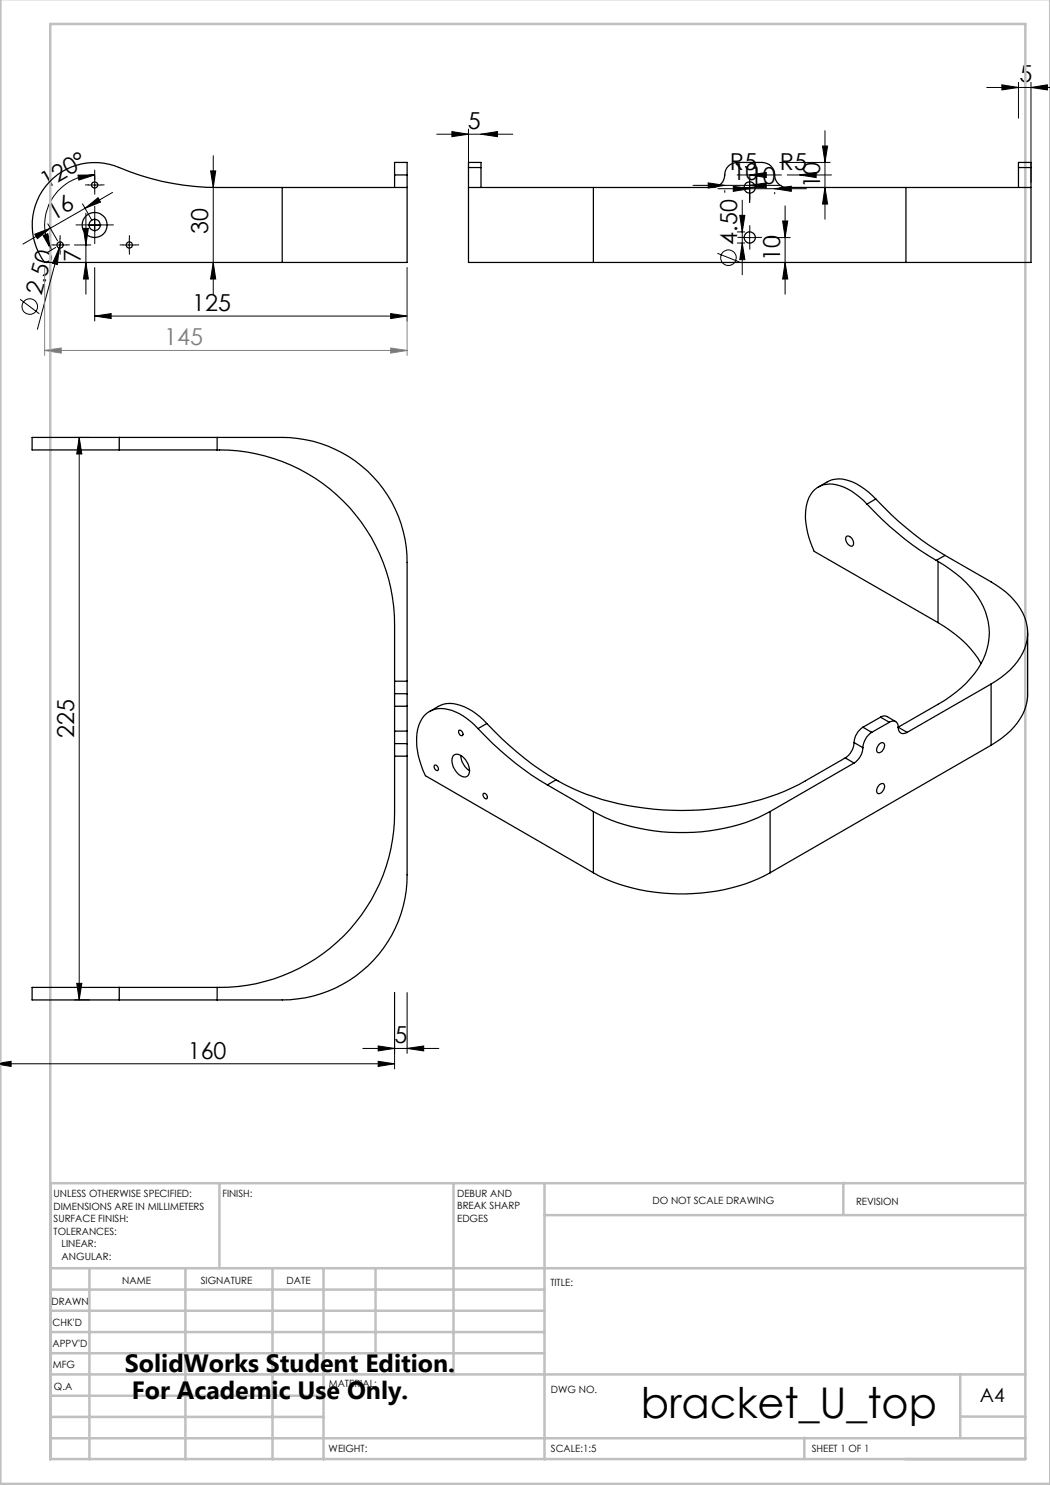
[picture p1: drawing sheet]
<svg xmlns="http://www.w3.org/2000/svg" width="210mm" height="297mm" viewBox="0 0 210 297" stroke-linecap="round" stroke-linejoin="round" font-family="sans-serif">
<g fill="none" stroke="#000" stroke-width=".2">
<path d="M197.3 17.5h12.8M200.4 17l3.3 .5-3.3 .5zM203.7 16.5v7.1M206.2 17.5l3.3-.5v1zM206.2 16.5v20M15.6 35h3.3l-3.1 1zM17.7 37h2.5M18.9 35a10 10 0 0 0-8.6 15M18.9 34v4.2M22.5 38.5l-12.4 7.1M42.1 34.2h1l-.4 3.3zM42.7 31.1v27.7"/>
<path d="M87.3 26.8h15.3M90.4 26.3l3.3 .5-3.3 .5zM93.7 25.8v10.7M96.2 26.8l3.3-.5v1zM138.6 37.1h17.7M141.6 36.6l3.4 .5-3.4 .5zM143.6 37.7h17.7M145 38.1v.4M146.6 37.2l3.3 .5-3.3 .6zM147.4 35h8.9M148.7 37.5h2.5M149.9 37.1l3.3-.5v1z"/>
<path d="M149.9 35l3.3-.5v1zM149.9 36.1v4.4M154.9 37.7l3.4-.5v1.1zM154.9 38.5v.3M155.9 37.5h10.1M155.9 32.5h10.1M157.4 35h8.9M159.9 35l3.3-.5v1zM164.5 29.2h1l-.5 3.3zM165 37.5l.5 3.3h-1zM165 26.1v17.7M4 59.9l3.9 2.9"/>
<path d="M6.9 46.8l3.2-1.2-2.6 2.1zM8.6 47.1l1-.4 .7 3.3zM9.6 44.8l1.9 3.4M10.1 45.6l-5.5 3.2M10.8 49h2.5M11.1 49.5l-1.7 1M11.9 49.6l-.4 3.3-1-.2zM11.9 49.6l-4.4 16.3M12 47.8v2.4M12.2 48.4l-.3 1.2M14.9 49h3.3M16.5 40.8l1.9 3.3"/>
<path d="M16.7 45.7h1l-.5 3.3zM17 41.7l2.6-2.2 .5 .9zM17.2 52.5l.5 3.3h-1zM17.2 42.6v16.2M17.7 45h2.5M18.9 43.7v2.5M18.9 53.5v10.7M24.6 49h2.5M25.9 47.8v2.4M42.7 52.5l.4 3.3h-1zM81.4 53.5v10.7M143.5 50.7l4.4 1.7"/>
<path d="M147.5 48.6h1.4M147.5 46.4h1.4M148 43.1h1l-.6 3.3zM148.4 48.6l.6 3.3h-1zM148.4 40v15M148.7 47.5h2.5M149.9 46.2v2.6M153.3 47.5h4.7M156.5 44.2h1.1l-.6 3.3zM157 52.5l.6 3.3h-1.1zM157 41.2v17.6M18.9 63.2l3.3-.5v1z"/>
<path d="M18.9 63.2h62.5M78.1 62.7l3.3 .5-3.3 .5zM14.9 87.5h3M15.8 87.5l.6 3.3h-1.1zM15.8 87.5v112.5M14.9 200h3M15.3 196.7h1.1l-.6 3.3zM78.9 198.5v15.3M81.4 198.5v12.2M-.1 212.6l2.3-.3v1l-2.2-.4M0 212.8h78.9M72.6 209.7h15.2"/>
<path d="M75.6 212.3l3.3 .5-3.3 .5zM75.6 209.2l3.3 .5-3.3 .5zM81.4 209.7l3.3-.5v1z"/>
<circle cx="145.7" cy="51.5" r="1.55"/>
<circle cx="6" cy="61.3" r="1.55"/>
</g>
<path d="M8.9 53.5v17.6M81.4 53.5v17.6M8.9 70.1l3.3-.5v1zM8.9 70.1h72.5M78.1 69.6l3.3 .5-3.3 .5z" fill="none" stroke="#808080" stroke-width=".2"/>
<g fill="none" stroke="#000" stroke-width=".2" stroke-dasharray="15.2 1.3 1.3 1.3">
<path d="M17.7 37h-.6M18.9 35.7v-.6M18.9 38.2v.7M20.2 37h.6M148.7 37.5h-1.1M150 36.2v-1.1M150 38.7v1.2M151.2 37.5h1.1M10.8 49h-.7M12 47.7v-.6M12 50.2v.7M13.3 49h.6"/>
<path d="M16.4 45h-1.2M17.7 45h-1.1M18.9 42.5v-1.3M18.9 47.5v1.2M18.9 43.7v-1.1M18.9 46.2v1.2M20.2 45h1.1M21.4 45h1.3M24.6 49h-.6M25.9 47.7v-.6M25.9 50.2v.7M27.1 49h.7"/>
<path d="M148.7 47.5h-1.1M150 46.2v-1.1M150 48.7v1.2M151.2 47.5h1.1"/>
</g>
<g fill="none" stroke="#c0c0c0" stroke-width=".5">
<path d="M.1 -.1v296.9h209.9v-296.9M10.1 4.8h195v287h-195zM43.9 236.6v17M90.7 236.6v38.3M108.9 236.6v55.3M168.7 236.6v6.3M205.1 236.6h-195v55.3M10.1 253.6h195M10.1 257.9h98.8M17.9 253.6v38.3M37.1 253.6v38.3M54.5 253.6v38.3"/>
<path d="M64.7 253.6v38.3M75.1 253.6v17M108.9 243h96.2M10.1 270.6h98.8M10.1 266.4h98.8M10.1 262.1h98.8M10.1 279.1h54.6M10.1 274.9h195M192.1 274.8v12.7M10.1 287.7h195M10.1 283.4h54.6M160.9 287.5v4.3"/>
<path d="M192.1 283.3h13"/>
</g>
<g fill="#000">
<path d="M11.9 49.6l-.4 3.3-1-.2z"/>
<path d="M200.4 17l3.3 .5-3.3 .5zM206.2 17.5l3.3-.5v1z"/>
<path d="M15.6 35h3.3l-3.1 1zM8.6 47.1l1-.4 .7 3.3z"/>
<path d="M42.1 34.2h1l-.4 3.3zM42.7 52.5l.4 3.3h-1zM16.7 45.7h1l-.5 3.3zM17.2 52.5l.5 3.3h-1zM164.5 29.2h1l-.5 3.3zM165 37.5l.5 3.3h-1zM156.5 44.2h1.1l-.6 3.3zM157 52.5l.6 3.3h-1.1z"/>
<path d="M96.2 26.8l3.3-.5v1zM90.4 26.3l3.3 .5-3.3 .5z"/>
<path d="M154.9 37.7l3.4-.5v1.1zM146.6 37.2l3.3 .5-3.3 .6z"/>
<path d="M17 41.7l2.6-2.2 .5 .9zM6.9 46.8l3.2-1.2-2.6 2.1z"/>
<path d="M148.4 48.6l.6 3.3h-1zM148 43.1h1l-.6 3.3zM15.3 196.7h1.1l-.6 3.3zM15.8 87.5l.6 3.3h-1.1z"/>
<path d="M18.9 63.2l3.3-.5v1zM78.1 62.7l3.3 .5-3.3 .5zM141.6 36.6l3.4 .5-3.4 .5zM149.9 37.1l3.3-.5v1zM159.9 35l3.3 .5v-1zM149.9 35l3.3 .5v-1z"/>
<path d="M75.6 212.3l3.3 .5-3.3 .5zM-.1 212.8l2.3-.5v1zM81.4 209.7l3.3-.5v1zM75.6 209.2l3.3 .5-3.3 .5z"/>
</g>
<path d="M78.1 69.6l3.3 .5-3.3 .5zM8.9 70.1l3.3-.5v1z" fill="#808080"/>
<g fill="none" stroke="#000" stroke-width=".25">
<path d="M56.4 37.5h25M56.4 37.5h-13a51.1 51.1 0 0 1-20.6-4.4 12.5 12.5 0 0 0-14 4.6 12.5 12.5 0 0 0 .1 14.8h47.5M56.4 37.5v15M78.9 35v2.5M78.9 35v-2.5h2.5v2.5M78.9 35h2.5M81.4 37.5v15h-25M81.4 35v2.5M93.7 37.5h25M93.7 37.5v15h25M93.7 33.5v4M93.7 33.5v-1h2.5v1"/>
<path d="M93.7 33.5h2.5M96.2 33.5v4M118.7 37.5h23.8a2.63 2.63 0 0 0 2.5-3 2.49 2.49 0 0 1 2.4-2h5a2.63 2.63 0 0 1 2.6 3 2.58 2.58 0 0 0 2.4 2h23.8M118.7 37.5v15M181.2 37.5h25M181.2 37.5v15M203.7 33.5v4M203.7 33.5v-1h2.5v1M203.7 33.5h2.5M206.2 37.5v15h-25M206.2 33.5v4M118.7 52.5h62.5"/>
<path d="M23.8 87.5h-17.4v2.5h17.4M23.8 90h19.6M23.8 87.5h19.6M23.8 87.5v2.5M43.4 90a35 35 0 0 1 35.5 35v11.2M43.4 87.5h13a25 25 0 0 1 25 25v23.7M43.4 87.5v2.5M163.7 97.4a7.4 7.4 0 0 1 4-1.6 11.1 11.1 0 0 1 7.5 4M175.2 99.8a64.1 64.1 0 0 0 13.8 11.3M175.2 99.8l-1.8 1M169.3 107.3a1.24 1.24 0 0 1 1.2 .6 1.24 1.24 0 0 1 0 1.3 1.39 1.39 0 0 1-1.2-1.9zM173.4 100.8a11.1 11.1 0 0 0-7.5-4 4.7 4.7 0 0 0-4.6 4.1 15.4 15.4 0 0 0 1.5 9.4l24.8 14.2"/>
<path d="M173.4 100.8a62.7 62.7 0 0 0 13.9 11.3M187.3 112.1l.3 .2M187.6 112.3a20.8 20.8 0 0 1 9.5 10.1 12.8 12.8 0 0 1-3.1 13.3 24.6 24.6 0 0 1-6.4 5.2l-8 4.5M187.6 112.3v12.2M189 111.1l9.2 5.3a14.1 14.1 0 0 1 7 7.9 9.7 9.7 0 0 1-3.1 9.6l-1.8 1.5-2.1 1.4M189 111.1l-1.7 1M78.9 138.7v2.5M78.9 136.2v2.5M78.9 138.7h2.5M78.9 136.2h2.5M81.4 138.7v2.5M81.4 136.2v2.5"/>
<path d="M187.6 124.5a21.9 21.9 0 0 1 8.6 8.2M198.2 136.8l-16.8 9.7M198.2 136.8v12.2M205.5 126.6v12.2a10.6 10.6 0 0 1-4.3 8.1l-3 2.1M78.9 146.2v2.5M78.9 148.7v2.5M78.9 151.2v11.3a34.9 34.9 0 0 1-35.5 35M78.9 141.2h2.5M78.9 146.2h2.5M78.9 141.2v5M78.9 148.7h2.5M78.9 151.2h2.5"/>
<path d="M81.4 146.2v2.5M81.4 148.7v2.5M81.4 151.2v23.8a25 25 0 0 1-25 25h-13M81.4 141.2v5M85.9 142.3a7.4 7.4 0 0 1 4-1.6 11.1 11.1 0 0 1 7.5 4M86.9 153a.71 .71 0 0 1 .7 1.1 .71 .71 0 0 1-.7-1.1zM90.7 151.1a1.73 1.73 0 0 1 2.4 .9 2.92 2.92 0 0 1 .5 3.1 1.72 1.72 0 0 1-2.4-.9 2.86 2.86 0 0 1-.5-3.1zM91.7 146.2a.64 .64 0 0 1 .8 .2 .64 .64 0 0 1 0 .7l-.5-.1-.3-.5zM92.1 151.1a3.9 3.9 0 0 0 1.8 3M95.6 145.7a10.3 10.3 0 0 0-8.1-4 5 5 0 0 0-4.1 4.9 15.7 15.7 0 0 0 1.7 8.5l33.6 19.5M95.6 145.7a62.7 62.7 0 0 0 13.9 11.3M96.6 158.8a.58 .58 0 0 1 .8 .2 .58 .58 0 0 1-.2 .8l-.5-.4z"/>
<path d="M97.4 144.7a62.7 62.7 0 0 0 13.8 11.3M97.4 144.7l-1.8 1M109.5 157l9.2 5.3M111.2 156l-1.7 1M169.1 151.6l-8 4.6a50.7 50.7 0 0 1-24.8 5.9 50.4 50.4 0 0 1-25.1-6.1M169.1 151.6l1.7 1M170.8 148.5a3.9 3.9 0 0 1-1.7 3.1M170.8 152.6l-16.8 9.7M170.8 148.5l1.8 1M172.6 149.5a3.9 3.9 0 0 1-1.8 3.1M172.6 145.4a4.1 4.1 0 0 0-1.8 3.1M172.6 145.4l1.7 1.1"/>
<path d="M174.3 146.5a4.1 4.1 0 0 0-1.7 3M175.9 156.9a.57 .57 0 0 1 .8-.1 .57 .57 0 0 1 .2 .7l-.5 .9a.66 .66 0 0 1-1 .1v-.8zM175.9 148.8a.56 .56 0 0 1 .8-.2 .56 .56 0 0 1 .2 .8l-.1 .3a.92 .92 0 0 1-1.4 .7v-.8zM176.1 143.4a1.27 1.27 0 0 1 1.3-.1l1.7 1M176.1 143.4l1.8 1.1M176.1 143.4l-3.5 2M177.9 144.5a1.06 1.06 0 0 1 1.2-.2 1.06 1.06 0 0 1 .5 1.1M177.9 144.5l-3.6 2M179.6 145.4a1.09 1.09 0 0 0 .6 1.2 1.09 1.09 0 0 0 1.2-.1M179.6 145.4l1.8 1.1M198.2 149l-44.2 25.6M118.7 162.3a38.1 38.1 0 0 0 21.6 4.1 34.5 34.5 0 0 0 13.7-4.1"/>
<path d="M118.7 174.6a38.4 38.4 0 0 0 24.6 3.6 32.2 32.2 0 0 0 10.7-3.6M118.7 162.3v12.3M154 162.3v12.3M23.8 197.5h-17.4v2.5h17.4M23.8 200h19.6M23.8 197.5h19.6M23.8 197.5v2.5M43.4 197.5v2.5"/>
<circle cx="18.9" cy="37" r=".61"/>
<circle cx="149.9" cy="37.5" r="1.13"/>
<circle cx="12" cy="49" r=".63"/>
<circle cx="18.9" cy="45" r="2.5"/>
<circle cx="18.9" cy="45" r="1.12"/>
<circle cx="25.9" cy="49" r=".63"/>
<circle cx="149.9" cy="47.5" r="1.12"/>
</g>
<text font-size="8.5" x="128.1" y="283.5">bracket_U_top</text>
<g font-size="5">
<text x="25" y="274.4">SolidWorks Student Edition.</text>
<text x="26.4" y="279.9">For Academic Use Only.</text>
</g>
<g font-size="4.7">
<text x="203.9" y="16.5">5</text>
<text x="93.6" y="25.8">5</text>
<text x="146" y="34">R5</text>
<text x="156" y="34">R5</text>
<text x="9.3" y="37.8" transform="rotate(-30 9.3 37.8)">120°</text>
<text x="146.5" y="36.1">1010</text>
<text x="164" y="37.6" transform="rotate(-90 164 37.6)">10</text>
<text x="10.7" y="44.1" transform="rotate(-30 10.7 44.1)">16</text>
<text x="41.6" y="46.8" transform="rotate(-90 41.6 46.8)">30</text>
<text x="16.2" y="52.4" transform="rotate(-90 16.2 52.4)">7</text>
<text x="147.4" y="49" transform="rotate(-90 147.4 49)">4.50</text>
<text x="156" y="52.2" transform="rotate(-90 156 52.2)">10</text>
<text x="8.3" y="59.3" transform="rotate(-75 8.3 59.3)">2.50</text>
<text x="38.5" y="62.2">125</text>
<text x="14.8" y="147.6" transform="rotate(-90 14.8 147.6)">225</text>
<text x="78.9" y="208.7">5</text>
<text x="37.6" y="211.7">160</text>
</g>
<text font-size="4.7" fill="#808080" x="32.9" y="69.1">145</text>
<text font-size="3.9" x="196" y="280.4">A4</text>
<g font-size="2">
<text x="10.7" y="239.5">UNLESS OTHERWISE SPECIFIED:</text>
<text x="44.5" y="239.5">FINISH:</text>
<text x="91.4" y="239.4">DEBUR AND</text>
<text x="10.7" y="242">DIMENSIONS ARE IN MILLIMETERS</text>
<text x="10.7" y="244.5">SURFACE FINISH:</text>
<text x="91.4" y="241.9">BREAK SHARP</text>
<text x="91.4" y="244.4">EDGES</text>
<text x="130.5" y="240.8">DO NOT SCALE DRAWING</text>
<text x="171.2" y="241">REVISION</text>
<text x="10.7" y="247">TOLERANCES:</text>
<text x="12.3" y="249.5">LINEAR:</text>
<text x="12.3" y="252">ANGULAR:</text>
<text x="24.4" y="256.9">NAME</text>
<text x="40.1" y="256.8">SIGNATURE</text>
<text x="57.3" y="256.8">DATE</text>
<text x="110.1" y="257.1">TITLE:</text>
<text x="10.3" y="260.9">DRAWN</text>
<text x="10.5" y="269.3">APPV'D</text>
<text x="10.5" y="265.2">CHK'D</text>
<text x="10.6" y="273.6">MFG</text>
<text x="10.8" y="278">Q.A</text>
<text x="65.8" y="277.4">MATERIAL:</text>
<text x="110.2" y="278.5">DWG NO.</text>
<text x="65.7" y="290.4">WEIGHT:</text>
<text x="110.2" y="290.5">SCALE:1:5</text>
<text x="162.4" y="290.4">SHEET 1 OF 1</text>
</g>
</svg>
